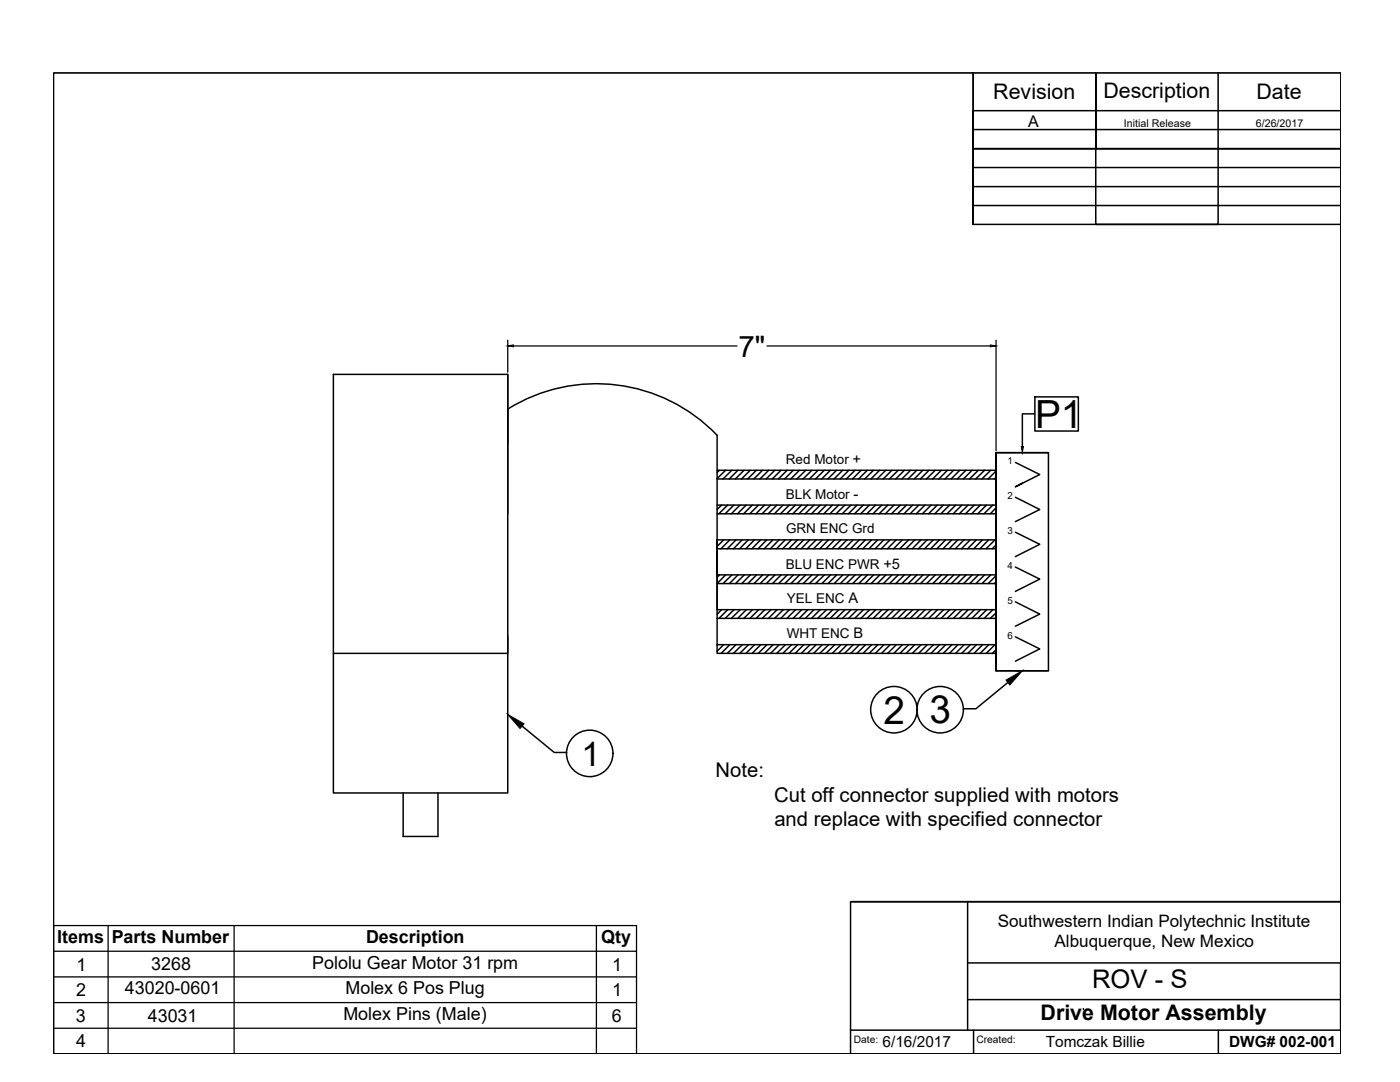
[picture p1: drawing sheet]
<svg xmlns="http://www.w3.org/2000/svg" width="279mm" height="216mm" viewBox="0 0 279 216" stroke-linecap="round" stroke-linejoin="round" font-family="sans-serif">
<!-- layer: Border A -->
<g fill="none" stroke="#000" stroke-width=".3">
<path d="M194.2 14.7v-.2v30.3h73.3M194.2 14.5v15.2v-7.6h73.3M243.1 14.5v30.3h-24.4v-30.2v15.1h-24.5h73.3h-48.9M194.2 25.9h73.3M267.5 33.4h-73.3v3.8v-7.5v15.1v-7.6h73.3M194.2 41h73.3M66.5 74.7h34.8v55.7h-34.8zM101.3 74.7v27.8M206.5 79.2h8.7v6.8h-8.7zM101.3 81.6a33.4 33.4 0 0 1 41.8 5.2v34.9h55.7v1.7h-55.7M143.1 93.8h55.7v1.8h-55.7M143.6 93.8l-.5 .5"/>
<path d="M144.8 93.8l-1.7 1.7M146 93.8l-1.7 1.8M147.3 93.8l-1.8 1.8M148.5 93.8l-1.7 1.8M149.7 93.8l-1.7 1.8M150.9 93.8l-1.7 1.8M152.2 93.8l-1.8 1.8M153.4 93.8l-1.7 1.8M154.6 93.8l-1.7 1.8M155.9 93.8l-1.8 1.8M157.1 93.8l-1.8 1.8M158.3 93.8l-1.7 1.8"/>
<path d="M159.5 93.8l-1.7 1.8M160.8 93.8l-1.8 1.8M162 93.8l-1.7 1.8M163.3 93.8l-1.8 1.8M164.5 93.8l-1.7 1.8M165.7 93.8l-1.7 1.8M166.9 93.8l-1.7 1.8M168.2 93.8l-1.8 1.8M169.4 93.8l-1.7 1.8M170.6 93.8l-1.7 1.8M171.9 93.8l-1.8 1.8M173.1 93.8l-1.7 1.8"/>
<path d="M174.3 93.8l-1.7 1.8M175.5 93.8l-1.7 1.8M176.8 93.8l-1.8 1.8M178 93.8l-1.7 1.8M179.3 93.8l-1.8 1.8M180.5 93.8l-1.7 1.8M181.7 93.8l-1.7 1.8M183 93.8l-1.8 1.8M184.2 93.8l-1.8 1.8M185.4 93.8l-1.7 1.8M186.6 93.8l-1.7 1.8M187.9 93.8l-1.8 1.8"/>
<path d="M189.1 93.8l-1.7 1.8M190.3 93.8l-1.7 1.8M191.5 93.8l-1.7 1.8M192.8 93.8l-1.8 1.8M194 93.8l-1.7 1.8M195.2 93.8l-1.7 1.8M196.5 93.8l-1.8 1.8M197.7 93.8l-1.8 1.8M198.8 94l-1.6 1.6M198.8 95.2l-.4 .4M202.6 92.3l4.9 2.4-4.9 2.4 1.4-.7M202.6 99.2l4.9 2.5-4.9 2.4"/>
<path d="M206.5 82.6h-2.5v6.5M209.2 90.3h-10.4v43.5h10.4v-43.5h-10.4v43.5h10.4M143.1 107.7h55.7v1.8h-55.7M143.1 100.8h55.7v1.7h-55.7M143.2 107.7l-.1 .1M143.6 114.7l-.5 .5M144 100.8l-.9 .9M144.4 107.7l-1.3 1.3M144.8 114.7l-1.7 1.7h55.7v-1.7h-55.7v-7v20.9h55.7v1.8h-55.7v-1.8M145.2 100.8l-1.7 1.7M145.7 107.7l-1.8 1.8M146.1 114.7l-1.8 1.7"/>
<path d="M146.5 100.8l-1.8 1.7M146.9 107.7l-1.8 1.8M147.3 114.7l-1.7 1.7M147.7 100.8l-1.7 1.7M148.1 107.7l-1.7 1.8M148.5 114.7l-1.7 1.7M148.9 100.8l-1.7 1.7M149.3 107.7l-1.7 1.8M149.8 114.7l-1.8 1.7M150.1 100.8l-1.7 1.7M150.6 107.7l-1.8 1.8M151 114.7l-1.7 1.7"/>
<path d="M151.4 100.8l-1.8 1.7M151.8 107.7l-1.7 1.8M152.2 114.7l-1.7 1.7M152.6 100.8l-1.7 1.7M153 107.7l-1.7 1.8M153.4 114.7l-1.7 1.7M153.8 100.8l-1.7 1.7M154.2 107.7l-1.7 1.8M154.7 114.7l-1.8 1.7M155.1 100.8l-1.8 1.7M155.5 107.7l-1.8 1.8M155.9 114.7l-1.7 1.7"/>
<path d="M156.3 100.8l-1.8 1.7M156.7 107.7l-1.7 1.8M157.1 114.7l-1.7 1.7M157.5 100.8l-1.7 1.7M157.9 107.7l-1.7 1.8M158.4 114.7l-1.8 1.7M158.7 100.8l-1.7 1.7M159.2 107.7l-1.8 1.8M159.6 114.7l-1.8 1.7M160 100.8l-1.8 1.7M160.4 107.7l-1.7 1.8M160.8 114.7l-1.7 1.7"/>
<path d="M161.2 100.8l-1.7 1.7M161.6 107.7l-1.7 1.8M162 114.7l-1.7 1.7M162.5 100.8l-1.8 1.7M162.9 107.7l-1.8 1.8M163.3 114.7l-1.8 1.7M163.7 100.8l-1.7 1.7M164.1 107.7l-1.8 1.8M164.5 114.7l-1.7 1.7M164.9 100.8l-1.7 1.7M165.3 107.7l-1.7 1.8M165.8 114.7l-1.8 1.7"/>
<path d="M166.1 100.8l-1.7 1.7M166.6 107.7l-1.8 1.8M167 114.7l-1.7 1.7M167.4 100.8l-1.8 1.7M167.8 107.7l-1.7 1.8M168.2 114.7l-1.7 1.7M168.6 100.8l-1.7 1.7M169 107.7l-1.7 1.8M169.4 114.7l-1.7 1.7M169.8 100.8l-1.7 1.7M170.3 107.7l-1.8 1.8M170.7 114.7l-1.8 1.7"/>
<path d="M171.1 100.8l-1.8 1.7M171.5 107.7l-1.8 1.8M171.9 114.7l-1.7 1.7M172.3 100.8l-1.8 1.7M172.7 107.7l-1.7 1.8M173.1 114.7l-1.7 1.7M173.5 100.8l-1.7 1.7M173.9 107.7l-1.7 1.8M174.4 114.7l-1.8 1.7M174.7 100.8l-1.7 1.7M175.2 107.7l-1.8 1.8M175.6 114.7l-1.8 1.7"/>
<path d="M176 100.8l-1.8 1.7M176.4 107.7l-1.7 1.8M176.8 114.7l-1.7 1.7M177.2 100.8l-1.7 1.7M177.6 107.7l-1.7 1.8M178 114.7l-1.7 1.7M178.4 100.8l-1.7 1.7M178.8 107.7l-1.7 1.8M179.3 114.7l-1.8 1.7M179.7 100.8l-1.8 1.7M180.1 107.7l-1.8 1.8M180.5 114.7l-1.7 1.7"/>
<path d="M180.9 100.8l-1.8 1.7M181.3 107.7l-1.7 1.8M181.8 114.7l-1.8 1.7M182.1 100.8l-1.7 1.7M182.6 107.7l-1.8 1.8M183 114.7l-1.7 1.7M183.4 100.8l-1.8 1.7M183.8 107.7l-1.7 1.8M184.2 114.7l-1.7 1.7M184.6 100.8l-1.7 1.7M185 107.7l-1.7 1.8M185.4 114.7l-1.7 1.7"/>
<path d="M185.8 100.8l-1.7 1.7M186.3 107.7l-1.8 1.8M186.7 114.7l-1.8 1.7M187.1 100.8l-1.8 1.7M187.5 107.7l-1.8 1.8M187.9 114.7l-1.7 1.7M188.3 100.8l-1.8 1.7M188.7 107.7l-1.7 1.8M189.1 114.7l-1.7 1.7M189.5 100.8l-1.7 1.7M189.9 107.7l-1.7 1.8M190.4 114.7l-1.8 1.7"/>
<path d="M190.7 100.8l-1.7 1.7M191.2 107.7l-1.8 1.8M191.6 114.7l-1.7 1.7M192 100.8l-1.8 1.7M192.4 107.7l-1.7 1.8M192.8 114.7l-1.7 1.7M193.2 100.8l-1.7 1.7M193.6 107.7l-1.7 1.8M194 114.7l-1.7 1.7M194.4 100.8l-1.7 1.7M194.8 107.7l-1.7 1.8M195.3 114.7l-1.8 1.7"/>
<path d="M195.7 100.8l-1.8 1.7M196.1 107.7l-1.8 1.8M196.5 114.7l-1.7 1.7M196.9 100.8l-1.8 1.7M197.3 107.7l-1.7 1.8M197.7 114.7l-1.7 1.7M198.1 100.8l-1.7 1.7M198.6 107.7l-1.8 1.8M198.8 101.3l-1.2 1.2M198.8 108.7l-.8 .8M198.8 114.9l-1.6 1.5M198.8 116.1l-.4 .3"/>
<path d="M202.6 106.2l4.9 2.4-4.9 2.5M202.6 113.1l4.9 2.5-4.9 2.4M101.3 126.9v31.3h-34.8v-27.8M143.2 128.6l-.1 .1M144 121.7l-.9 .9M144.4 128.6l-1.3 1.3M145.2 121.7l-1.7 1.7M145.7 128.6l-1.8 1.8M146.5 121.7l-1.8 1.7M146.9 128.6l-1.8 1.8M147.7 121.7l-1.7 1.7M148.2 128.6l-1.8 1.8"/>
<path d="M149 121.7l-1.8 1.7M149.4 128.6l-1.8 1.8M150.2 121.7l-1.8 1.7M150.6 128.6l-1.7 1.8M151.4 121.7l-1.7 1.7M151.8 128.6l-1.7 1.8M152.6 121.7l-1.7 1.7M153.1 128.6l-1.8 1.8M153.9 121.7l-1.8 1.7M154.3 128.6l-1.7 1.8M155.1 121.7l-1.7 1.7M155.5 128.6l-1.7 1.8"/>
<path d="M156.3 121.7l-1.7 1.7M156.7 128.6l-1.7 1.8M157.6 121.7l-1.8 1.7M158 128.6l-1.8 1.8M158.8 121.7l-1.8 1.7M159.2 128.6l-1.7 1.8M160 121.7l-1.7 1.7M160.4 128.6l-1.7 1.8M161.2 121.7l-1.7 1.7M161.7 128.6l-1.8 1.8M162.5 121.7l-1.8 1.7M162.9 128.6l-1.8 1.8"/>
<path d="M163.7 121.7l-1.7 1.7M164.1 128.6l-1.7 1.8M165 121.7l-1.8 1.7M165.4 128.6l-1.8 1.8M166.2 121.7l-1.7 1.7M166.6 128.6l-1.8 1.8M167.4 121.7l-1.7 1.7M167.8 128.6l-1.7 1.8M168.6 121.7l-1.7 1.7M169.1 128.6l-1.8 1.8M169.9 121.7l-1.8 1.7M170.3 128.6l-1.7 1.8"/>
<path d="M171.1 121.7l-1.7 1.7M171.5 128.6l-1.7 1.8M172.3 121.7l-1.7 1.7M172.7 128.6l-1.7 1.8M173.6 121.7l-1.8 1.7M174 128.6l-1.8 1.8M174.8 121.7l-1.8 1.7M175.2 128.6l-1.7 1.8M176 121.7l-1.7 1.7M176.4 128.6l-1.7 1.8M177.2 121.7l-1.7 1.7M177.7 128.6l-1.8 1.8"/>
<path d="M178.5 121.7l-1.8 1.7M178.9 128.6l-1.7 1.8M179.7 121.7l-1.7 1.7M180.1 128.6l-1.7 1.8M180.9 121.7l-1.7 1.7M181.3 128.6l-1.7 1.8M182.2 121.7l-1.8 1.7M182.6 128.6l-1.8 1.8M183.4 121.7l-1.8 1.7M183.8 128.6l-1.7 1.8M184.6 121.7l-1.7 1.7M185.1 128.6l-1.8 1.8"/>
<path d="M185.9 121.7l-1.8 1.7M186.3 128.6l-1.7 1.8M187.1 121.7l-1.7 1.7M187.5 128.6l-1.7 1.8M188.3 121.7l-1.7 1.7M188.8 128.6l-1.8 1.8M189.6 121.7l-1.8 1.7M190 128.6l-1.8 1.8M190.8 121.7l-1.8 1.7M191.2 128.6l-1.7 1.8M192 121.7l-1.7 1.7M192.4 128.6l-1.7 1.8"/>
<path d="M193.2 121.7l-1.7 1.7M193.7 128.6l-1.8 1.8M194.5 121.7l-1.8 1.7M194.9 128.6l-1.7 1.8M195.7 121.7l-1.7 1.7M196.1 128.6l-1.7 1.8M196.9 121.7l-1.7 1.7M197.3 128.6l-1.7 1.8M198.1 121.7l-1.7 1.7M198.6 128.6l-1.8 1.8M198.8 122.3l-1.2 1.1M198.8 129.7l-.7 .7"/>
<path d="M201.2 136.2l-6.4 5.2h-2.5M202.6 120.1l4.9 2.4-4.9 2.5M202.6 127.1l4.9 2.4-4.9 2.4M80.5 158.2v8.7h6.9v-8.7M104.2 144.9l6.4 5.2h2.5M169.8 179.9h97.7M193.1 179.9v25.7M194.2 179.9h-24.5v30.3M194.2 179.9h73.3M193.1 192.1h74.4v7.4h-74.4M267.5 199.5v6.1h-73.2M169.8 205.6h24.5v4.6"/>
<path d="M216.2 201.5h.1M243.1 205.6v4.6"/>
<circle cx="117.7" cy="150.3" r="4.6"/>
<circle cx="178.4" cy="141.6" r="4.6"/>
<circle cx="187.6" cy="141.6" r="4.6"/>
</g>
<path d="M203.8 89.1h.4l-.2 1.2zM200.8 135.7l3.2-1.9-2.5 2.9zM101.3 142.6l3.3 1.8-.8 1z" fill="#000" stroke="#000" stroke-width=".2"/>
<!-- layer: 0 -->
<g fill="none" stroke="#000" stroke-width=".25">
<path d="M267.5 14.5h-256.8v195.8h256.8M101.3 67.9v6.4M102.5 69h44.6M153.1 69h44.5M198.8 67.9v22M10.7 184.7h116.3v25.6h-116.3zM10.7 189.8h116.3M10.7 194.9h116.3M21.6 184.7v25.6M46.7 184.7v25.6M119 184.7v25.6M10.7 200.1h116.3"/>
<path d="M10.7 205.2h116.3"/>
</g>
<path d="M101.3 69l1.2-.2v.4zM197.6 68.8l1.2 .2-1.2 .2z" fill="#000" stroke="#000" stroke-width=".2"/>
<path d="M10.7 14.5h256.8v195.8h-256.8z" fill="none" stroke="#000" stroke-width=".2"/>
<g font-size="7.7">
<text x="206.6" y="85.4">P1</text>
<text x="176.3" y="144.4">2</text>
<text x="185.5" y="144.3">3</text>
</g>
<text font-size="6.7" x="116.1" y="152.8">1</text>
<text font-size="5.9" x="147.4" y="71.1">7&quot;</text>
<text font-size="5.1" x="218" y="197.2">ROV - S</text>
<g font-size="4.3">
<text x="198.2" y="19.8">Revision</text>
<text x="220.2" y="19.5">Description</text>
<text x="250.8" y="19.8">Date</text>
<text x="207.7" y="203.6">Drive Motor Assembly</text>
</g>
<g font-size="4">
<text x="142.8" y="155.1">Note:</text>
<text x="154.5" y="160">Cut off connector supplied with motors</text>
<text x="154.5" y="164.9">and replace with specified connector</text>
</g>
<g font-size="3.6">
<text x="11.4" y="188.1">Items</text>
<text x="22.3" y="188.1">Parts Number</text>
<text x="73.1" y="188.1">Description</text>
<text x="120" y="188.2">Qty</text>
<text x="15.3" y="193.7">1</text>
<text x="30.2" y="193.6">3268</text>
<text x="62.3" y="193.3">Pololu Gear Motor 31 rpm</text>
<text x="122.2" y="193.7">1</text>
<text x="15.1" y="203.9">3</text>
<text x="15.2" y="198.8">2</text>
<text x="24.9" y="198.4">43020-0601</text>
<text x="29.5" y="203.9">43031</text>
<text x="68.5" y="203.5">Molex Pins (Male)</text>
<text x="68.9" y="198.4">Molex 6 Pos Plug</text>
<text x="122.1" y="203.9">6</text>
<text x="122.2" y="198.8">1</text>
<text x="15.2" y="209">4</text>
</g>
<g font-size="3.4">
<text x="199.1" y="184.9">Southwestern Indian Polytechnic Institute</text>
<text x="210.5" y="189">Albuquerque, New Mexico</text>
</g>
<text font-size="3.2" x="205.2" y="25.3">A</text>
<g font-size="3.1">
<text x="176.1" y="208.9">6/16/2017</text>
<text x="208.7" y="208.9">Tomczak Billie</text>
<text x="245.3" y="208.9">DWG# 002-001</text>
</g>
<g font-size="2.7">
<text x="156.8" y="92.6">Red Motor +</text>
<text x="156.8" y="99.5">BLK Motor -</text>
<text x="156.9" y="106.3">GRN ENC Grd</text>
<text x="156.8" y="113.4">BLU ENC PWR +5</text>
<text x="157" y="120.4">YEL ENC A</text>
<text x="157" y="127.4">WHT ENC B</text>
</g>
<g font-size="2.1">
<text x="224.3" y="25.3">Initial Release</text>
<text x="250.6" y="25.4">6/26/2017</text>
</g>
<g font-size="2">
<text x="170.4" y="208.1">Date:</text>
<text x="194.9" y="208.2">Created:</text>
</g>
<g font-size="1.9">
<text x="201.1" y="92.6">1</text>
<text x="201.1" y="99.6">2</text>
<text x="201.1" y="106.5">3</text>
<text x="201.1" y="113.5">4</text>
<text x="201.1" y="120.5">5</text>
<text x="201.1" y="127.4">6</text>
</g>
</svg>
